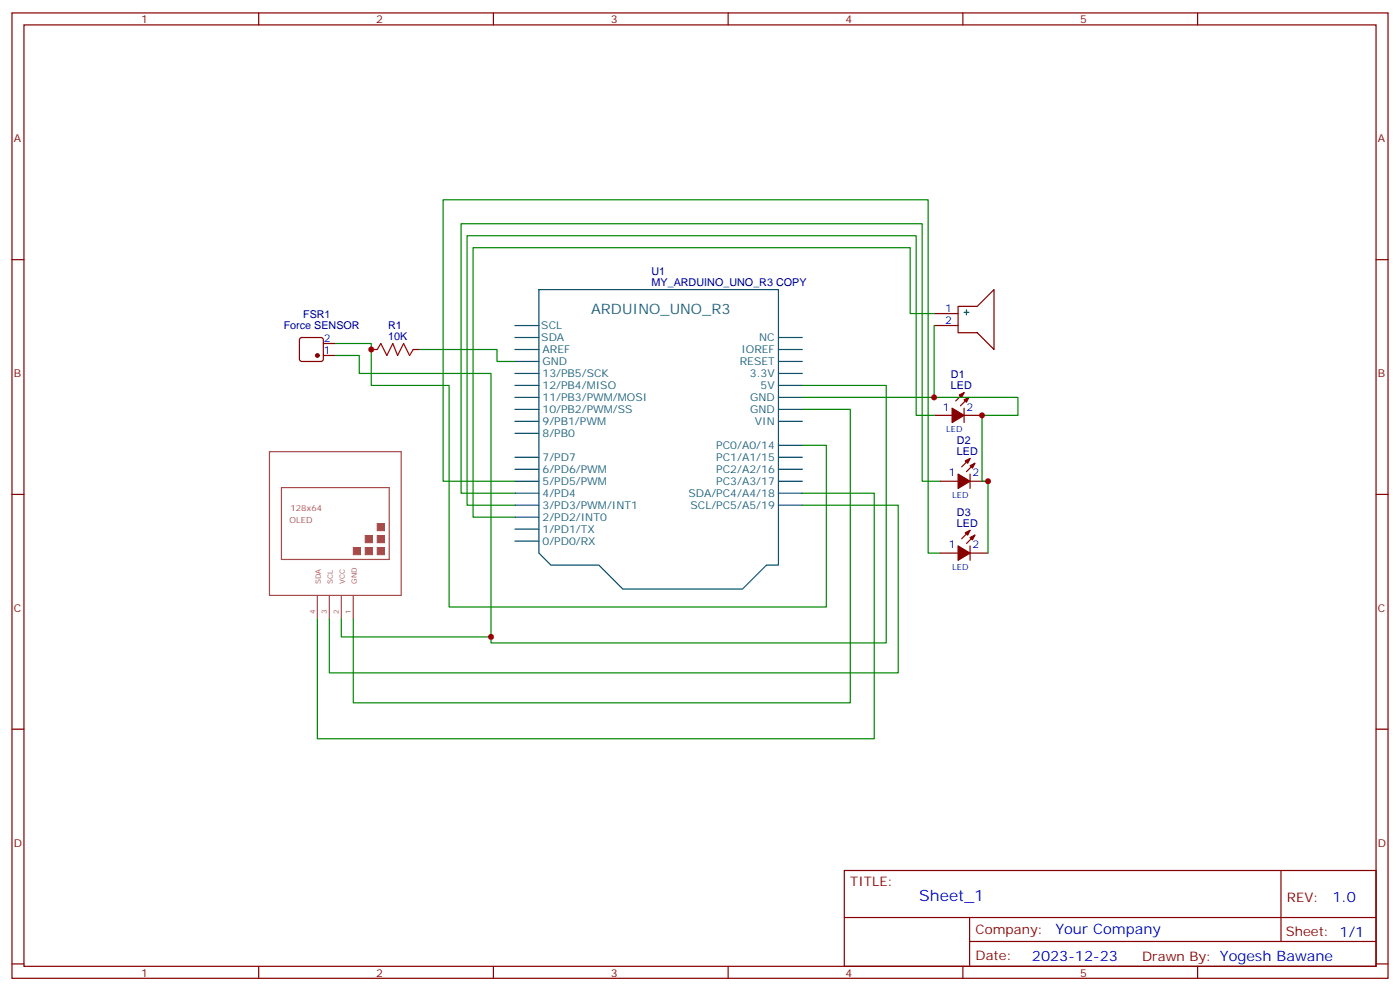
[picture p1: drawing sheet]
<svg xmlns="http://www.w3.org/2000/svg" width="412mm" height="292mm" viewBox="0 0 412 292" stroke-linecap="round" stroke-linejoin="round" font-family="sans-serif">
<g fill="none" stroke="#870000" stroke-width=".35">
<path d="M3.5 3.8h405.4v284.3h-405.4zM7.1 7.3h398.2v277.3h-398.2zM76.2 3.8v3.5M145.3 3.8v3.5M214.5 3.8v3.5M283.6 3.8v3.5M352.8 3.8v3.5M3.5 76.5h3.6M405.3 76.5h3.6M88.4 99.6l.5-.2h5.6l.5 .2 .2 .5v5.7l-.2 .5-.5 .2h-5.6l-.5-.3-.2-.4v-5.7zM275.2 95.9h7M275.2 92.4h7"/>
<path d="M282.2 90.2h5.7l4.9-4.9v17.6l-4.9-4.9h-5.7zM95.2 104.7h3.6M95.2 101.2h3.6M109.4 102.9h1.7M121.7 102.9h1.8M284 115.6l-2.5 2.5M285.4 117.1l-2.5 2.4M275.2 122.3h5.3M284 122.3h5.3M284 120.2v4.3M285.8 135l-2.5 2.5M285.8 139.6v4.3"/>
<path d="M287.2 136.5l-2.5 2.4M3.5 145.6h3.6M276.9 141.7h5.3M285.8 141.7h5.2M285.8 156.2l-2.5 2.5M287.2 157.6l-2.5 2.5M405.3 145.6h3.6M276.9 162.9h5.3M285.8 160.8v4.2M285.8 162.9h5.2M3.5 214.8h3.6M405.3 214.8h3.6"/>
<path d="M248.7 256.4h156.6v28.2h-156.6zM377.3 256.4v20.9M248.7 270.2h156.5M285.6 277.3h119.6M285.6 270.2v14.2M3.5 283.9h3.6M76.2 284.6v3.5M145.3 284.6v3.5M214.5 284.6v3.5M283.6 284.6v3.5M352.8 284.6v3.5M405.3 283.9h3.6"/>
</g>
<g fill="#870000" stroke="#870000" stroke-width=".35">
<path d="M280.5 120.2l3.5 2.1-3.5 2.2z"/>
<path d="M284 117.8l1.4-.7-.7 1.4z"/>
<path d="M282.6 116.3l1.4-.7-.7 1.5z"/>
<path d="M282.2 139.6l3.6 2.1-3.6 2.2z"/>
<path d="M285.8 137.2l1.4-.7-.7 1.4z"/>
<path d="M284.3 135.7l1.5-.7-.8 1.5z"/>
<path d="M282.2 160.8l3.6 2.1-3.6 2.1z"/>
<path d="M285.8 158.3l1.4-.7-.7 1.4z"/>
<path d="M284.3 156.9l1.5-.7-.8 1.4z"/>
<circle cx="93.5" cy="104.7" r=".53"/>
</g>
<g fill="none" stroke="#0a4f63" stroke-width=".35">
<path d="M151.7 99.4h7M151.7 95.9h7M158.7 85.3h70.6v81.1h-3.5l-7.1 7.1h-35.3l-7-7.1h-14.1l-3.6-3.5zM229.3 99.4h7.1M151.7 102.9h7M151.7 106.5h7M151.7 110h7M151.7 113.5h7M151.7 117.1h7M229.3 102.9h7.1M229.3 106.5h7.1M229.3 110h7.1"/>
<path d="M229.3 113.5h7.1M229.3 117.1h7.1M151.7 120.6h7M151.7 124.1h7M151.7 134.7h7M151.7 138.2h7M151.7 127.6h7M229.3 120.6h7.1M229.3 124.1h7.1M229.3 131.2h7.1M229.3 134.7h7.1M229.3 138.2h7.1"/>
<path d="M151.7 141.7h7M151.7 145.3h7M151.7 148.8h7M151.7 152.3h7M151.7 155.9h7M151.7 159.4h7M229.3 141.7h7.1M229.3 145.3h7.1M229.3 148.8h7.1"/>
</g>
<path d="M111.1 102.9l1.1-1.7 1.7 3.5 1.8-3.5 1.4 3.5 1.8-3.5 1.7 3.5 1.1-1.8" fill="none" stroke="#a10000" stroke-width=".35"/>
<g fill="none" stroke="#008700" stroke-width=".35">
<path d="M275.2 92.4h-7.1v-19.4h-128.8v79.3h12.4M275.2 95.9v21.2M98.8 101.2h10.6v12.3h22.9v65.3h111.1v-47.6h-7M98.8 104.7h7v5.3h38.8v79.4h116.5v-75.9h-24.7M123.5 102.9h22.9v3.6h5.3M236.4 117.1h63.5v5.2h-10.6v19.4h1.7v21.2M236.4 120.6h14.1v86.4h-146.4v-24.7M275.2 122.3h-5.3v-52.9h-132.3v79.4h14.1M151.7 141.7h-21.2v-82.9h142.9v104.1h3.5M236.4 148.8h28.2v49.4h-167.6v-15.9M236.4 145.3h21.1v72.3h-164v-35.3M276.9 141.7h-5.3v-75.8h-135.8v79.4h15.9"/>
<path d="M100.5 182.3v5.3h44.1"/>
</g>
<g fill="#a64a4a" stroke="#a64a4a" stroke-width=".29">
<path d="M107.6 157.7h2.1v2.1h-2.1z"/>
<path d="M111.1 154.2h2.1v2.1h-2.1z"/>
<path d="M104.1 161.3h2.1v2.1h-2.1z"/>
<path d="M111.1 157.7h2.1v2.1h-2.1z"/>
<path d="M107.6 161.3h2.1v2.1h-2.1z"/>
<path d="M111.1 161.3h2.1v2.1h-2.1z"/>
</g>
<path d="M79.4 133h38.8v42.4h-38.8zM82.9 143.6h31.8v21.2h-31.8zM93.5 175.4v6.9M97 175.4v6.9M100.5 175.4v6.9M104.1 175.4v6.9" fill="none" stroke="#a64a4a" stroke-width=".35"/>
<path d="M284 92h1.4M284.7 91.3v1.4" fill="none" stroke="#000" stroke-width=".35"/>
<g fill="#c00">
<circle cx="109.4" cy="102.9" r=".88"/>
<circle cx="144.6" cy="187.6" r=".88"/>
<circle cx="291" cy="141.7" r=".88"/>
<circle cx="289.3" cy="122.3" r=".88"/>
<circle cx="275.2" cy="117.1" r=".88"/>
</g>
<text font-size="4.6" fill="#00f" x="270.8" y="265.4">Sheet_1</text>
<text font-size="4.2" fill="#146478" x="174.1" y="92.4">ARDUINO_UNO_R3</text>
<g font-size="4.2" fill="#00f">
<text x="392.5" y="265.7">1.0</text>
<text x="310.9" y="275.2">Your Company</text>
<text x="304" y="283">2023-12-23</text>
</g>
<g font-size="3.9" fill="#800">
<text x="250.5" y="261">TITLE:</text>
<text x="379.1" y="265.7">REV:</text>
<text x="287.4" y="275.2">Company:</text>
<text x="378.7" y="275.8">Sheet: 1/1</text>
<text x="287.4" y="282.9">Date:</text>
<text x="336.4" y="282.9">Drawn By: Yogesh Bawane</text>
</g>
<g font-size="3.2" fill="#800">
<text x="41.6" y="6.8">1</text>
<text x="110.8" y="6.8">2</text>
<text x="179.9" y="6.8">3</text>
<text x="249.1" y="6.8">4</text>
<text x="318.2" y="6.8">5</text>
<text x="4.1" y="41.9">A</text>
<text x="405.9" y="41.9">A</text>
<text x="4.1" y="111.1">B</text>
<text x="405.9" y="111.1">B</text>
<text x="4.1" y="180.2">C</text>
<text x="405.9" y="180.2">C</text>
<text x="4.1" y="249.3">D</text>
<text x="405.9" y="249.3">D</text>
<text x="41.6" y="287.6">1</text>
<text x="110.8" y="287.6">2</text>
<text x="179.9" y="287.6">3</text>
<text x="249.1" y="287.6">4</text>
<text x="318.2" y="287.6">5</text>
</g>
<g font-size="3.2" fill="#000080">
<text x="191.9" y="81.1">U1</text>
<text x="191.9" y="84.2">MY_ARDUINO_UNO_R3 COPY</text>
<text x="89.3" y="93.5">FSR1</text>
<text x="83.6" y="97">Force SENSOR</text>
<text x="114.3" y="100.1">10K</text>
<text x="114.3" y="96.9">R1</text>
<text x="280.1" y="111.4">D1</text>
<text x="280.1" y="114.6">LED</text>
<text x="281.9" y="130.8">D2</text>
<text x="281.9" y="134">LED</text>
<text x="281.9" y="155.2">LED</text>
<text x="281.9" y="152">D3</text>
</g>
<g font-size="3.2" fill="#00f">
<text x="278.4" y="95.5">2</text>
<text x="278.4" y="92">1</text>
<text x="95.4" y="100.8">2</text>
<text x="95.4" y="104.4">1</text>
<text x="277.7" y="120.9">1</text>
<text x="284.7" y="120.9">2</text>
<text x="279.5" y="140.3">1</text>
<text x="286.5" y="140.3">2</text>
<text x="279.5" y="161.5">1</text>
<text x="286.5" y="161.5">2</text>
</g>
<g font-size="3.2" fill="#146478">
<text x="159.5" y="96.9">SCL</text>
<text x="159.5" y="100.5">SDA</text>
<text x="223.7" y="100.5">NC</text>
<text x="159.8" y="104">AREF</text>
<text x="159.8" y="107.5">GND</text>
<text x="217.9" y="107.5">RESET</text>
<text x="218.4" y="104">IOREF</text>
<text x="159.8" y="111.1">13/PB5/SCK</text>
<text x="220.9" y="111.1">3.3V</text>
<text x="159.8" y="114.6">12/PB4/MISO</text>
<text x="159.8" y="118.1">11/PB3/PWM/MOSI</text>
<text x="221" y="118.1">GND</text>
<text x="224.1" y="114.6">5V</text>
<text x="159.8" y="121.6">10/PB2/PWM/SS</text>
<text x="159.8" y="125.2">9/PB1/PWM</text>
<text x="221" y="121.6">GND</text>
<text x="222.4" y="125.2">VIN</text>
<text x="159.8" y="128.7">8/PB0</text>
<text x="159.8" y="135.7">7/PD7</text>
<text x="211" y="132.2">PC0/A0/14</text>
<text x="211" y="135.7">PC1/A1/15</text>
<text x="159.8" y="139.3">6/PD6/PWM</text>
<text x="159.8" y="142.8">5/PD5/PWM</text>
<text x="211" y="139.3">PC2/A2/16</text>
<text x="211" y="142.8">PC3/A3/17</text>
<text x="159.8" y="146.3">4/PD4</text>
<text x="159.8" y="149.9">3/PD3/PWM/INT1</text>
<text x="202.8" y="146.3">SDA/PC4/A4/18</text>
<text x="203.4" y="149.9">SCL/PC5/A5/19</text>
<text x="159.8" y="153.4">2/PD2/INT0</text>
<text x="159.8" y="156.9">1/PD1/TX</text>
<text x="159.8" y="160.4">0/PD0/RX</text>
</g>
<g font-size="2.5" fill="#00f">
<text x="278.7" y="127.4">LED</text>
<text x="280.5" y="146.8">LED</text>
<text x="280.5" y="168">LED</text>
</g>
<g font-size="2.5" fill="#a54b4b">
<text x="85.3" y="154.1">OLED</text>
<text x="85.6" y="150.6">128x64</text>
</g>
<g font-size="2.1" fill="#a54b4b">
<text x="94.5" y="172" transform="rotate(-90 94.5 172)">SDA</text>
<text x="98.1" y="172" transform="rotate(-90 98.1 172)">SCL</text>
<text x="101.6" y="172" transform="rotate(-90 101.6 172)">VCC</text>
<text x="105.1" y="172" transform="rotate(-90 105.1 172)">GND</text>
<text x="92.8" y="181" transform="rotate(-90 92.8 181)">4</text>
<text x="96.3" y="181" transform="rotate(-90 96.3 181)">3</text>
<text x="99.8" y="181" transform="rotate(-90 99.8 181)">2</text>
<text x="103.4" y="181" transform="rotate(-90 103.4 181)">1</text>
</g>
</svg>
